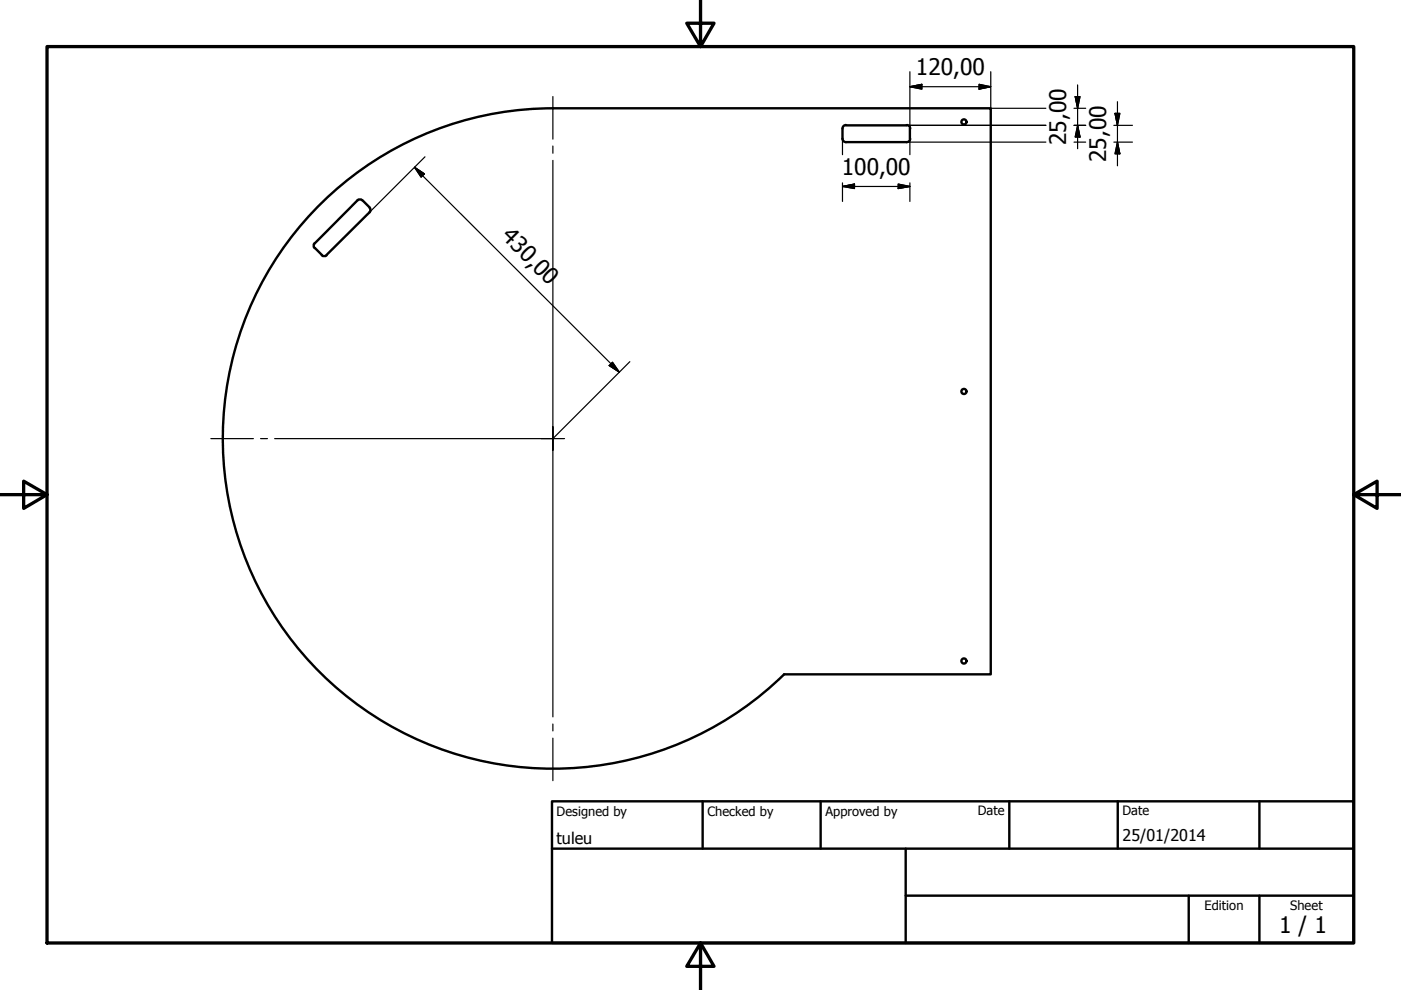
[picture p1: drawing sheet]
<svg xmlns="http://www.w3.org/2000/svg" width="297mm" height="210mm" viewBox="0 0 297 210" stroke-linecap="round" stroke-linejoin="round" font-family="sans-serif">
<!-- layer: Visible (ISO) -->
<g fill="none" stroke="#000" stroke-width=".51">
<path d="M178.6 27.3v2.1a.73 .73 0 0 0 .8 .7h12.8M179.4 26.5a.73 .73 0 0 0-.8 .7M179.4 26.6h12.8M192.2 26.5a.73 .73 0 0 1 .8 .7M192.9 27.3v2.1M193 29.4a.73 .73 0 0 1-.8 .7M66.7 51.6a.73 .73 0 0 0 0 1M66.7 52.5l1.6 1.6M68.2 54.1a.73 .73 0 0 0 1.1 0M76.8 42.5a.73 .73 0 0 0-1 0l-9.1 9.1M76.8 42.5l1.5 1.5a.73 .73 0 0 1 0 1M78.4 45l-9.2 9.1"/>
<path d="M166.2 143h43.9v-120h-92.9a70 70 0 0 0-64.8 96.4 70 70 0 0 0 113.8 23.6"/>
<circle cx="204.4" cy="25.8" r=".54"/>
<circle cx="204.4" cy="83" r=".54"/>
<circle cx="204.4" cy="140.1" r=".54"/>
</g>
<!-- layer: Border (ISO) -->
<path d="M148.5 -.1v10l-2.9-5h5.8l-2.9 5M10 9.9h277v190h-277zM0 104.9h10l-5-2.9v5.8l5-2.9M287 104.9l5 2.9v-5.8l-5 2.9h10M148.5 199.9l2.9 5h-5.8l2.9-5v10" fill="none" stroke="#000" stroke-width=".7"/>
<!-- layer: Title (ISO) -->
<path d="M117 169.9h170v30h-170zM117 179.9h170M149 169.9v10M174 169.9v10M192 179.9v20M214 169.9v10M237 169.9v10M267 169.9v10M192 189.9h95M252 189.9v10M267 189.9v10" fill="none" stroke="#000" stroke-width=".51"/>
<!-- layer: Dimension (ISO) -->
<g fill="none" stroke="#000" stroke-width=".25">
<path d="M192.9 18.4l2.6-.5v1zM192.9 15.2v12.1M192.9 18.4h17.2M207.6 17.9l2.5 .5-2.5 .5zM210.1 15.2v7.8h11.6M228.5 18v13.5M87.9 35.5l2.1 1.4-.7 .7zM87.9 35.5l43.4 43.4M90.1 33.2l-11.7 11.8M178.6 39.5l2.6-.5v1zM178.6 39.5h14.3M178.6 29.4v3.4"/>
<path d="M178.6 38.8v3.9M190.4 39l2.5 .5-2.5 .5zM192.2 26.6h29.5M192.2 30.1h29.5M192.9 29.4v3.4M192.9 38.8v3.9M227.7 23h2.5M227.7 26.6h2.5M227.7 30.1h2.5M228 20.5h1l-.5 2.5zM228.5 26.6l.5 2.5h-1zM236.2 26.6h3.9"/>
<path d="M236.2 30.1h3.9M236.4 24h1l-.5 2.6zM236.9 30.1l.5 2.5h-1zM236.9 21.6v13.6M129.9 76.8l1.4 2.1-2.1-1.4zM133.5 76.7l-16.2 16.2"/>
</g>
<g fill="#000" stroke="#000" stroke-width=".25">
<path d="M192.9 18.4l2.6-.5zM192.9 18.4l2.6-.5v1zM207.6 18.9l2.5-.5zM207.6 17.9l2.5 .5-2.5 .5zM87.9 35.5l2.1 1.4zM87.9 35.5l2.1 1.4-.7 .7zM178.6 39.5l2.6-.5zM178.6 39.5l2.6-.5v1zM190.4 40l2.5-.5zM190.4 39l2.5 .5-2.5 .5zM228 20.5l.5 2.5zM228 20.5h1l-.5 2.5z"/>
<path d="M228.5 26.6l.5 2.5zM228.5 26.6l.5 2.5h-1zM236.4 24l.5 2.6zM236.4 24h1l-.5 2.6zM236.9 30.1l.5 2.5zM236.9 30.1l.5 2.5h-1zM129.2 77.5l2.1 1.4zM129.9 76.8l1.4 2.1-2.1-1.4z"/>
</g>
<!-- layer: Center Mark (ISO) -->
<path d="M117.2 34v59v-2.5M117.2 20.5v9M117.2 31v1.5M44.7 93h9M55.2 93h1.5M58.2 93h59M114.7 93h5M117.2 95.5v-2.5v59M117.2 153.5v1.5M117.2 156.5v9" fill="none" stroke="#000" stroke-width=".25"/>
<g font-size="4.8">
<text x="194.2" y="16">120,00</text>
<text x="226.1" y="30.8" transform="rotate(-90 226.1 30.8)">25,00</text>
<text x="234.5" y="34.3" transform="rotate(-90 234.5 34.3)">25,00</text>
<text x="178.5" y="37.1">100,00</text>
<text x="106.1" y="50.3" transform="rotate(45 106.1 50.3)">430,00</text>
<text x="271.2" y="197.8">1 / 1</text>
</g>
<g font-size="3.4">
<text x="118" y="178.9">tuleu</text>
<text x="238" y="178.3">25/01/2014</text>
</g>
<g font-size="2.7">
<text x="118" y="173">Designed by</text>
<text x="150" y="173">Checked by</text>
<text x="175" y="173">Approved by</text>
<text x="207.3" y="172.9">Date</text>
<text x="238" y="172.9">Date</text>
<text x="255.4" y="193">Edition</text>
<text x="273.6" y="193">Sheet</text>
</g>
</svg>
